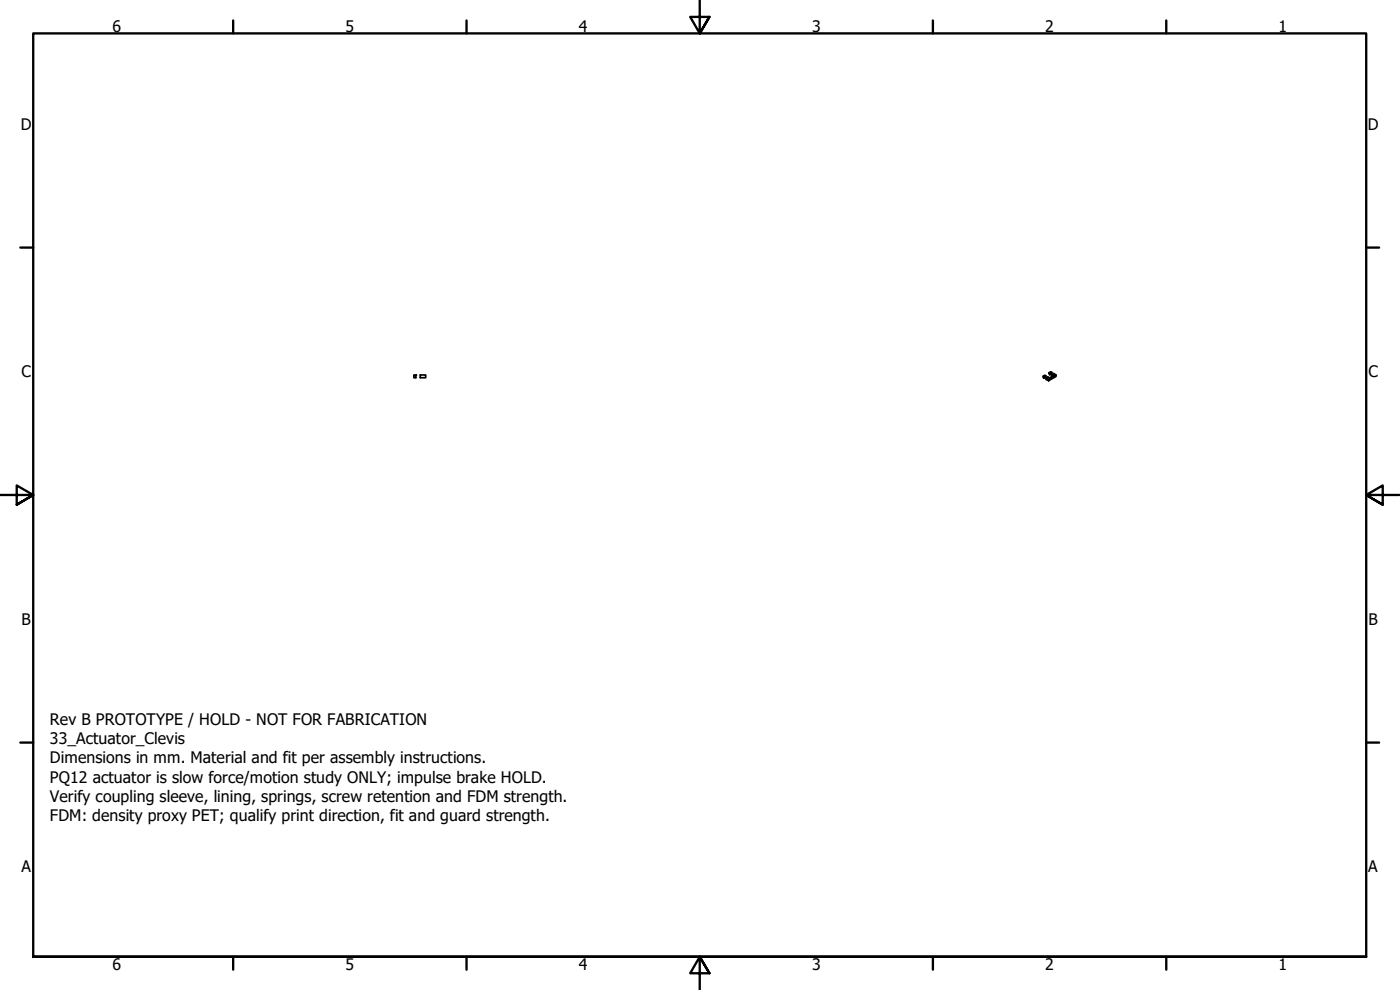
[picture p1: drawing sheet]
<svg xmlns="http://www.w3.org/2000/svg" width="420mm" height="297mm" viewBox="0 0 420 297" stroke-linecap="round" stroke-linejoin="round" font-family="sans-serif">
<!-- layer: Visible (ISO) -->
<g fill="none" stroke="#000" stroke-width=".51">
<path d="M124.8 113.3l.2-.8h-.8v.8h.6M126.1 112.5h1.7v.8h-1.7zM313.1 112.9v.4l.2 .2M313.4 113.1l-.1 .4M313.9 112.8l-.3-.2-.5 .3 .3 .2M313.9 112.8l-.1 .3-.5 .4M313.9 112.8l-.5 .3M313.9 113.4l.8 .4M314.7 113.8l2.2-1.3v.5l-2.2 1.2zM315.2 112.1l-.4-.3v.5l.3 .1M315.2 112.1l-.1 .3M315.7 111.7l-.4-.1-.5 .2"/>
<path d="M315.7 111.7l-.1 .4-.5 .3M315.7 111.7l-.5 .4M315.7 112.4l.5 .2-1.2 .8-.5-.3-.6 .3v.4l.8 .4M316.9 112.5l-.7-.4-.5 .3 .1 .5"/>
</g>
<!-- layer: Border (ISO) -->
<g fill="none" stroke="#000" stroke-width=".7">
<path d="M70 6.1v3.9M140 6.1v3.9M210 0v10l-2.9-4.9h5.8l-2.9 4.9 2.9-4.9M280 6.1v3.9M350 6.1v3.9M6.1 74.3h3.9M410 74.3h3.9M0 148.5h10l-5-2.8v5.7l5-2.9-5 2.9M420 148.5h-10l5-2.8v5.7l-5-2.9 5 2.9M6.1 222.8h3.9M410 222.8h3.9M10 287.1v-277.1h400v277.1h-400h400"/>
<path d="M70 287.1v3.8M140 287.1v3.8M212.9 292l-2.9-4.9 2.9 4.9h-5.8l2.9-4.9v9.9M280 287.1v3.8M350 287.1v3.8"/>
</g>
<g font-size="4.8">
<text x="33.7" y="9.6">6</text>
<text x="103.7" y="9.6">5</text>
<text x="173.7" y="9.6">4</text>
<text x="243.7" y="9.6">3</text>
<text x="313.7" y="9.6">2</text>
<text x="383.7" y="9.6">1</text>
<text x="6.2" y="38.9">D</text>
<text x="410.5" y="38.9">D</text>
<text x="6.4" y="113.1">C</text>
<text x="410.7" y="113.1">C</text>
<text x="6.4" y="187.4">B</text>
<text x="410.7" y="187.4">B</text>
<text x="15" y="217.5">Rev B PROTOTYPE / HOLD - NOT FOR FABRICATION</text>
<text x="15" y="223.3">33_Actuator_Clevis</text>
<text x="15" y="229">Dimensions in mm. Material and fit per assembly instructions.</text>
<text x="15" y="234.8">PQ12 actuator is slow force/motion study ONLY; impulse brake HOLD.</text>
<text x="15" y="240.6">Verify coupling sleeve, lining, springs, screw retention and FDM strength.</text>
<text x="15" y="246.4">FDM: density proxy PET; qualify print direction, fit and guard strength.</text>
<text x="6.4" y="261.7">A</text>
<text x="410.7" y="261.7">A</text>
<text x="33.7" y="290.9">6</text>
<text x="103.7" y="290.9">5</text>
<text x="173.7" y="290.9">4</text>
<text x="243.7" y="290.9">3</text>
<text x="313.7" y="290.9">2</text>
<text x="383.7" y="290.9">1</text>
</g>
</svg>
